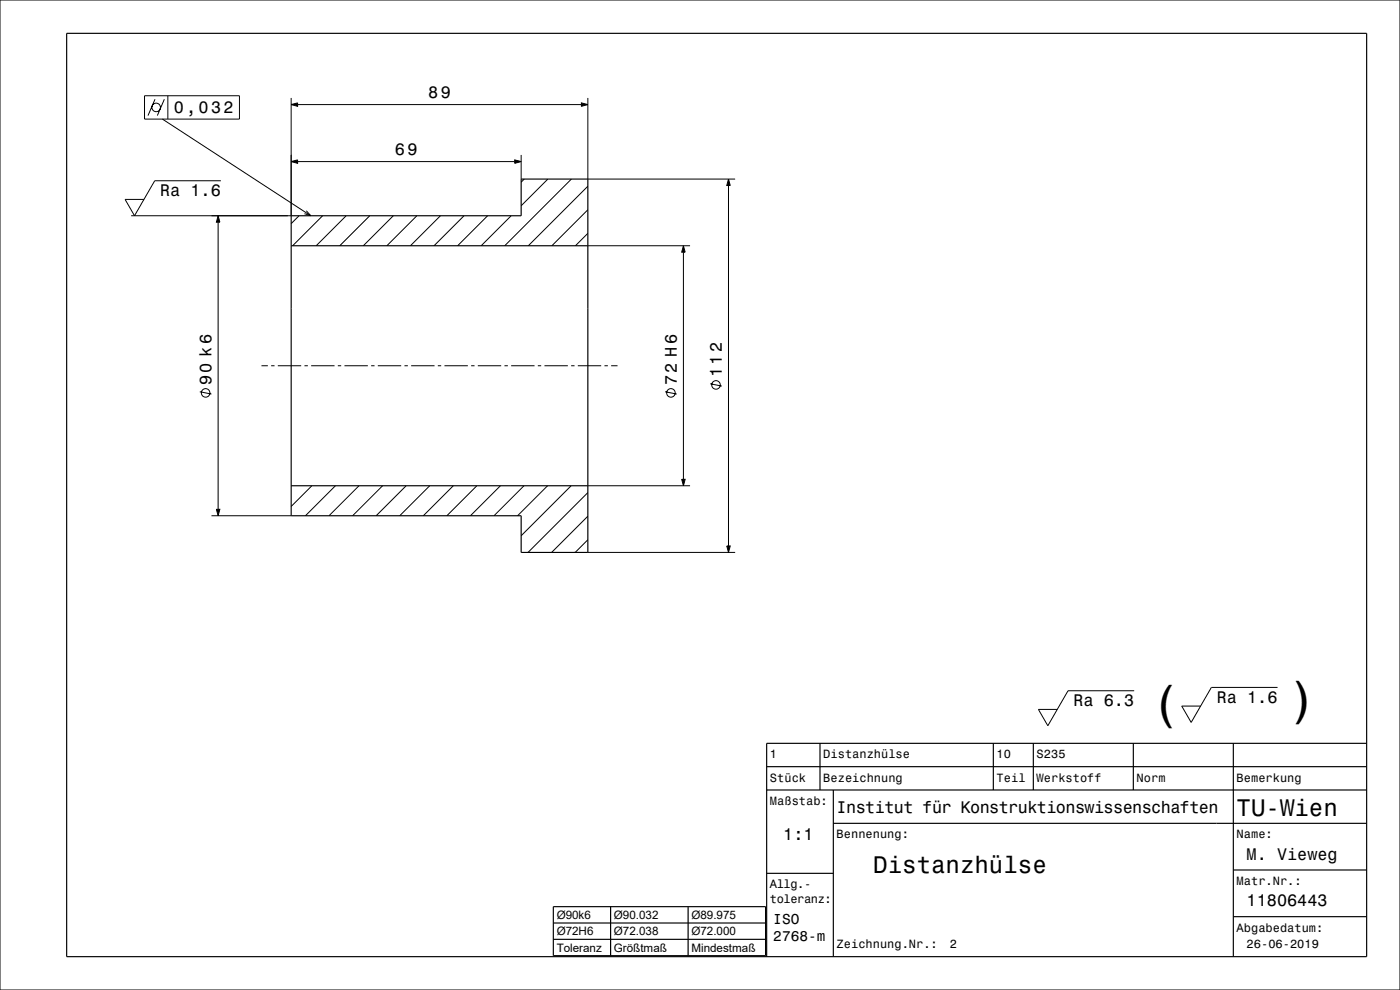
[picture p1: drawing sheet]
<svg xmlns="http://www.w3.org/2000/svg" width="420mm" height="297mm" viewBox="0 0 420 297" stroke-linecap="round" stroke-linejoin="round" font-family="sans-serif">
<g fill="none" stroke="#000" stroke-width=".3">
<path d="M0 0h420v297h-420zM43.4 28.7h28.4v7h-28.4zM46.5 29.8l-2.1 4.9M48.7 35.7l44.5 29M49.3 29.8l-2.1 4.9M50.4 28.7v7M87.4 31.4l1.9-.5v1zM87.4 29.4v35.3h-48M89.3 31.4h85.1M174.4 30.9l2 .5-2 .5zM176.4 29.4v24.3h44.1M66.3 54.2h-19.9l-6 10.5-2.9-4.9h5.7"/>
<path d="M87.4 48.5l1.9-.5v1zM89.3 48.5h65.1M154.4 48l2 .5-2 .5zM156.4 46.5v7.2M157.3 53.7l-.9 1M164.4 53.7l-8 8M171.4 53.7l-20 20M176.4 55.9l-17.9 17.8M218.5 53.7l.6 2h-1.1zM218.5 55.7v108.1M65.4 64.7l.6 2h-1.1zM65.4 66.7v86.1"/>
<path d="M89.7 64.7l-2.3 2.4M91.9 63.2l1.3 1.5-1.9-.6M96.8 64.7l-9 9M103.9 64.7l-9 9M110.9 64.7l-9 9M118 64.7l-9 9M125.1 64.7l-9 9M132.1 64.7l-9 9M139.2 64.7l-9 9M146.3 64.7l-9 9M153.4 64.7l-9 9M176.4 70l-3.8 3.7"/>
<path d="M176.4 62.9l-10.8 10.8M176.4 73.7h30.6M205 73.7l.5 2h-1zM205 75.7v68.1M59.9 117.5l3.5 .7M78.5 109.7h1.9M81.4 109.7h1M83.4 109.7h7M91.4 109.7h1M93.4 109.7h7M101.4 109.7h1M103.4 109.7h7"/>
<path d="M111.4 109.7h1M113.4 109.7h7M121.4 109.7h1M123.4 109.7h7M131.4 109.7h1M133.4 109.7h7M141.4 109.7h1M143.4 109.7h7M151.4 109.7h1M153.4 109.7h7M161.4 109.7h1M163.4 109.7h7"/>
<path d="M171.4 109.7h1M173.4 109.7h7M181.4 109.7h1M183.4 109.7h1.9M199.5 117.5l3.5 .7M213 115.1l3.5 .7M63.4 154.7h24M64.9 152.8h1.1l-.6 1.9zM93.6 145.7l-6.2 6.2M100.6 145.7l-9 9M107.7 145.7l-9 9M114.8 145.7l-9 9"/>
<path d="M121.8 145.7l-8.9 9M128.9 145.7l-9 9M136 145.7l-9 9M143.1 145.7l-9 9M150.1 145.7l-9 9M157.2 145.7l-9 9M164.3 145.7l-9 9M171.3 145.7l-14.9 15M176.4 154.9l-10.9 10.8M176.4 147.8l-18 17.9M176.4 145.7h30.6M204.5 143.8h1l-.5 1.9z"/>
<path d="M176.4 161.9l-3.8 3.8M176.4 165.7h44.1M218 163.8h1.1l-.6 1.9zM340.3 207.2h-19.9l-6 10.5-2.9-4.9h5.7M383.3 206.2h-19.9l-6 10.5-2.9-4.9h5.7"/>
<circle cx="46.9" cy="32.2" r="1.28"/>
<circle cx="61.7" cy="117.9" r="1.28"/>
<circle cx="201.3" cy="117.9" r="1.28"/>
<circle cx="214.8" cy="115.5" r="1.28"/>
</g>
<g fill="none" stroke="#000" stroke-width=".35">
<path d="M20 10h390v277h-390zM87.4 73.7h89M87.4 64.7h69v-11h20v112h-20v-11h-69zM87.4 145.7h89M230 237h180M230 230h180M246 223v14M250 237v50M298 223v14M310 223v14M340 223v14M370 223v64"/>
<path d="M410 223h-180v64M250 247h160M166 272h63.7v14.7h-63.7zM166 276.9h63.7M183.2 272v14.7M206.4 272v14.7M230 262h20M370 261h40M370 275h40M166 281.8h63.7"/>
</g>
<g fill="#000">
<path d="M87.4 31.4l1.9-.5v1z" fill-rule="evenodd"/>
<path d="M174.4 30.9l2 .5-2 .5z" fill-rule="evenodd"/>
<path d="M87.4 48.5l1.9-.5v1z" fill-rule="evenodd"/>
<path d="M154.4 48l2 .5-2 .5z" fill-rule="evenodd"/>
<path d="M218.5 53.7l.6 2h-1.1z" fill-rule="evenodd"/>
<path d="M65.4 64.7l.6 2h-1.1z" fill-rule="evenodd"/>
<path d="M205 73.7l.5 2h-1z" fill-rule="evenodd"/>
<path d="M64.9 152.8h1.1l-.6 1.9z" fill-rule="evenodd"/>
<path d="M204.5 143.8h1l-.5 1.9z" fill-rule="evenodd"/>
<path d="M218 163.8h1.1l-.6 1.9z" fill-rule="evenodd"/>
</g>
<g font-size="14.4">
<text x="345.4" y="215.6">(</text>
<text x="386.4" y="214.6">)</text>
</g>
<g font-size="7.2">
<text x="371" y="244.9">TU-Wien</text>
<text x="262" y="261.9">Distanzhülse</text>
</g>
<g font-size="5">
<text x="128.5" y="29.4">89</text>
<text x="52.1" y="34">0,032</text>
<text x="118.5" y="46.5">69</text>
<text x="48.1" y="58.8">Ra 1.6</text>
<text x="216.5" y="113.2" transform="rotate(-90 216.5 113.2)">112</text>
<text x="63.4" y="115.6" transform="rotate(-90 63.4 115.6)">90 k6</text>
<text x="203" y="115.6" transform="rotate(-90 203 115.6)">72 H6</text>
<text x="322.1" y="211.8">Ra 6.3</text>
<text x="365.1" y="210.8">Ra 1.6</text>
<text x="251" y="243.9">Institut für Konstruktionswissenschaften</text>
<text x="235" y="251.9">1:1</text>
<text x="374" y="257.9">M. Vieweg</text>
<text x="374" y="271.9">11806443</text>
</g>
<g font-size="4.3">
<text x="232" y="277.2">ISO</text>
<text x="232" y="282.3">2768-m</text>
</g>
<g font-size="3.6">
<text x="231" y="227.5">1</text>
<text x="247" y="227.5">Distanzhülse</text>
<text x="299" y="227.5">10</text>
<text x="311" y="227.5">S235</text>
<text x="231" y="234.5">Stück</text>
<text x="247" y="234.5">Bezeichnung</text>
<text x="299" y="234.5">Teil</text>
<text x="311" y="234.5">Werkstoff</text>
<text x="341" y="234.5">Norm</text>
<text x="371" y="234.5">Bemerkung</text>
<text x="231" y="241.5">Maßstab:</text>
<text x="251" y="251.5">Bennenung:</text>
<text x="371" y="251.5">Name:</text>
<text x="231" y="266.5">Allg.-</text>
<text x="371" y="265.5">Matr.Nr.:</text>
<text x="231" y="270.8">toleranz:</text>
<text x="371" y="279.5">Abgabedatum:</text>
<text x="251" y="284.5">Zeichnung.Nr.:</text>
<text x="285" y="284.5">2</text>
<text x="374" y="284.5">26-06-2019</text>
</g>
<g font-size="3.5">
<text x="167" y="275.7">Ø90k6</text>
<text x="184.2" y="275.7">Ø90.032</text>
<text x="207.4" y="275.7">Ø89.975</text>
<text x="167" y="280.6">Ø72H6</text>
<text x="184.2" y="280.6">Ø72.038</text>
<text x="207.4" y="280.6">Ø72.000</text>
<text x="167" y="285.5">Toleranz</text>
<text x="184.2" y="285.5">Größtmaß</text>
<text x="207.4" y="285.5">Mindestmaß</text>
</g>
</svg>
